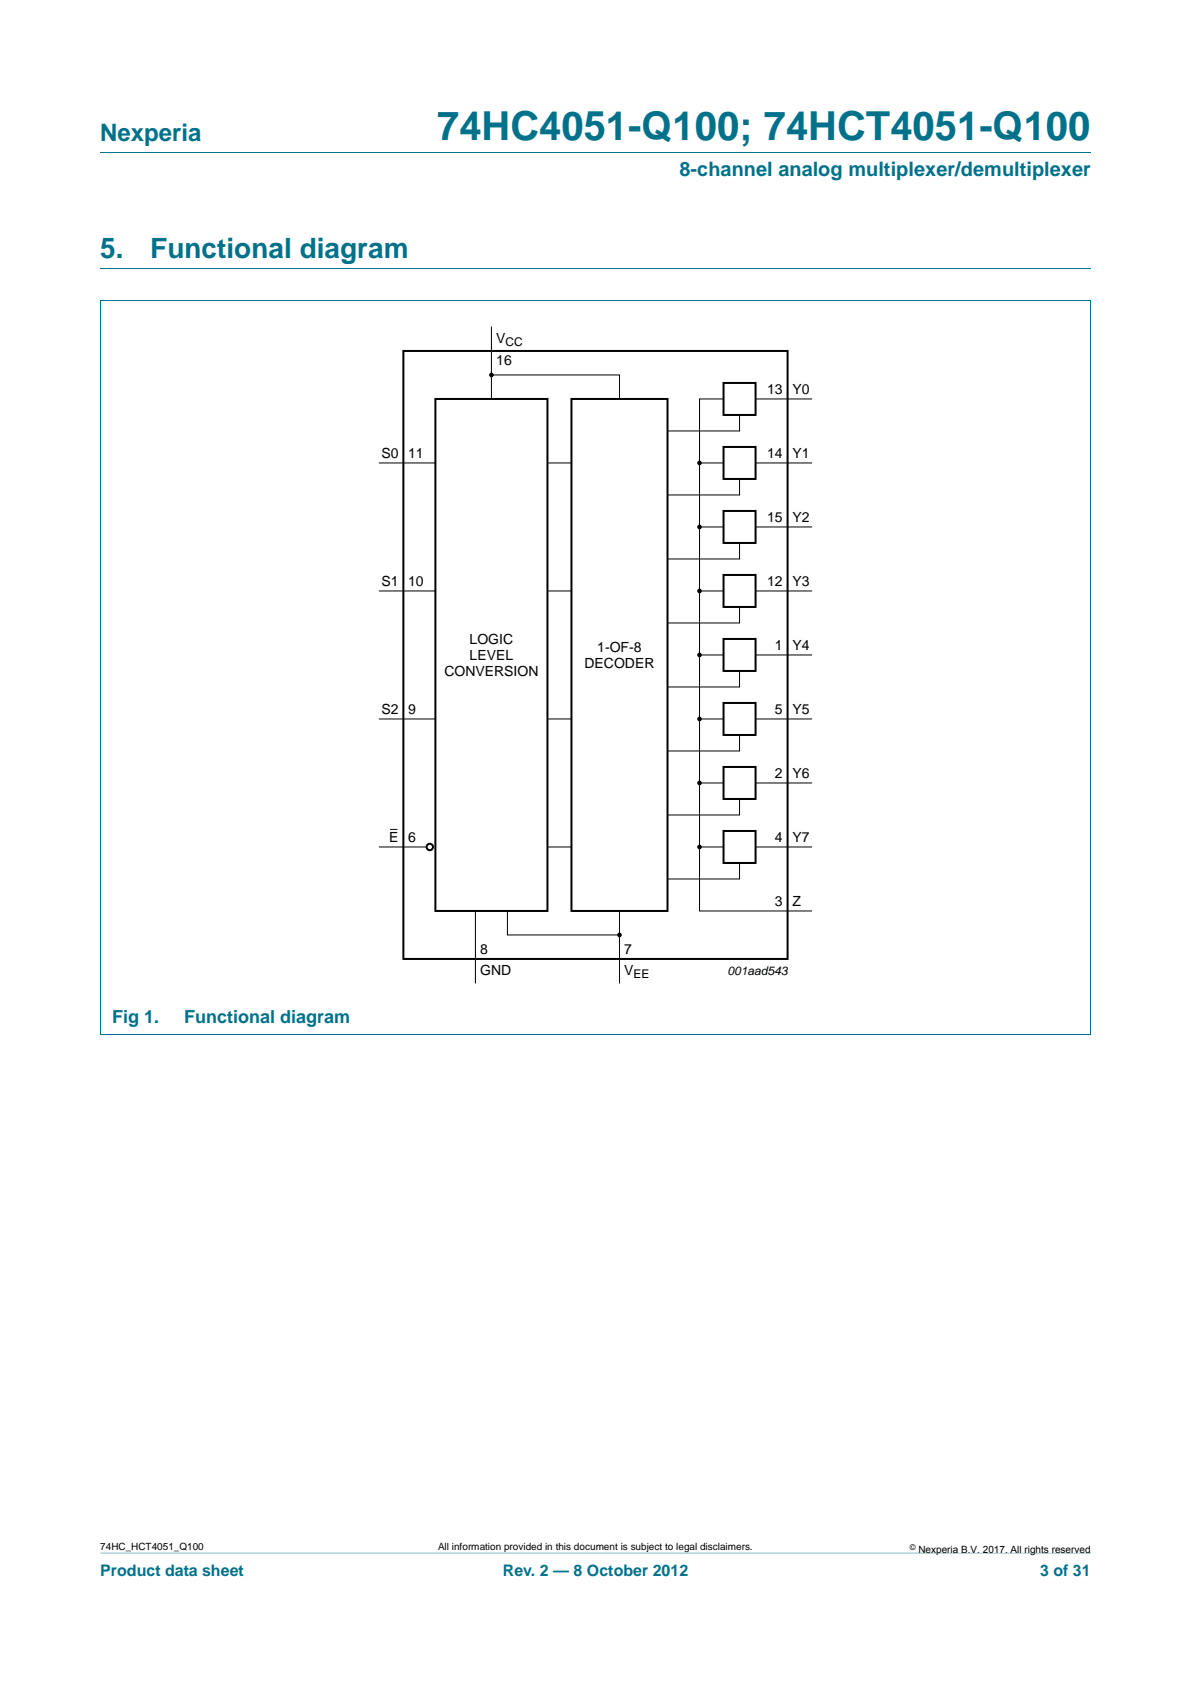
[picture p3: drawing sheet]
<svg xmlns="http://www.w3.org/2000/svg" width="210mm" height="297mm" viewBox="0 0 210 297" stroke-linecap="round" stroke-linejoin="round" font-family="sans-serif">
<path d="M17.7 273.9l174.6 .1z" fill="#00718a"/>
<path d="M17.7 27h174.6M17.6 53.1h174.7M17.7 47.4h174.6M17.7 53.1v129.4M192.3 53.1v129.4M17.6 182.6h174.7" fill="none" stroke="#00718a" stroke-width=".18"/>
<g fill="#000" stroke="#000" stroke-width=".25">
<circle cx="86.6" cy="66.1" r=".28"/>
<circle cx="123.3" cy="81.7" r=".28"/>
<circle cx="123.3" cy="92.9" r=".28"/>
<circle cx="123.3" cy="104.2" r=".28"/>
<circle cx="123.3" cy="115.5" r=".28"/>
<circle cx="123.3" cy="138.1" r=".28"/>
<circle cx="123.3" cy="126.8" r=".28"/>
<circle cx="123.3" cy="149.4" r=".28"/>
<circle cx="109.2" cy="164.9" r=".28"/>
</g>
<g fill="none" stroke="#000" stroke-width=".35">
<path d="M71.1 61.9h67.8v107.2h-67.8zM76.8 70.4h19.7v90.3h-19.7zM100.8 70.4h16.9v90.3h-16.9zM127.6 78.8h5.6v5.7h-5.6zM127.6 67.5h5.6v5.7h-5.6zM127.6 90.1h5.6v5.7h-5.6zM127.6 101.4h5.6v5.7h-5.6zM127.6 112.7h5.6v5.7h-5.6zM127.6 124h5.6v5.6h-5.6zM127.6 135.3h5.6v5.6h-5.6zM127.6 146.6h5.6v5.6h-5.6z"/>
<circle cx="75.8" cy="149.4" r=".56"/>
</g>
<g fill="none" stroke="#000" stroke-width=".18">
<path d="M86.6 57.7v12.7M86.6 66.1h22.6v4.3M127.6 70.4h-4.3v90.3h19.8M130.4 73.2v2.8h-12.7M133.2 70.4h9.9M66.9 81.7h9.9M96.5 81.7h4.3M123.3 81.7h4.3M123.3 93h4.3M130.4 84.5v2.8h-12.7M130.4 95.8v2.8h-12.7M133.2 81.7h9.9"/>
<path d="M133.2 93h9.9M66.9 104.2h9.9M96.5 104.2h4.3M123.3 104.2h4.3M123.3 115.5h4.3M130.4 107.1v2.8h-12.7M130.4 118.4v2.8h-12.7M133.2 104.2h9.9M133.2 115.5h9.9M66.9 126.8h9.9M96.5 126.8h4.3M123.3 126.8h4.3"/>
<path d="M123.3 138.1h4.3M130.4 129.6v2.9h-12.7M133.2 126.8h9.9M133.2 138.1h9.9M66.9 149.4h8.3M68.9 146.3h1.1M96.5 149.4h4.3M123.3 149.4h4.3M130.4 140.9v2.9h-12.7M130.4 152.2v2.8h-12.7M133.2 149.4h9.9M83.8 160.7v12.7"/>
<path d="M89.5 160.7v4.2h19.7M109.2 160.7v12.7"/>
</g>
<text font-size="7" fill="#00718a" x="77.1" y="24.6">74HC4051-Q100; 74HCT4051-Q100</text>
<g font-size="4.9" fill="#00718a">
<text x="17.7" y="45.4">5.</text>
<text x="26.5" y="45.4">Functional diagram</text>
</g>
<text font-size="4.2" fill="#00718a" x="17.7" y="24.9">Nexperia</text>
<text font-size="3.5" fill="#00718a" x="119.8" y="31.1">8-channel analog multiplexer/demultiplexer</text>
<g font-size="3.2" fill="#00718a">
<text x="19.8" y="180.4">Fig 1.</text>
<text x="32.5" y="180.4">Functional diagram</text>
</g>
<g font-size="2.8" fill="#00718a">
<text x="17.7" y="277.9">Product data sheet</text>
<text x="88.6" y="277.9">Rev. 2 — 8 October 2012</text>
<text x="183.4" y="277.9">3 of 31</text>
</g>
<g font-size="2.5">
<text x="87.5" y="64.4">16</text>
<text x="87.5" y="60.5">V</text>
<text x="135.3" y="69.5">13 Y0</text>
<text x="67.3" y="80.8">S0</text>
<text x="72" y="80.8">11</text>
<text x="135.3" y="80.8">14 Y1</text>
<text x="135.3" y="92.1">15 Y2</text>
<text x="67.3" y="103.4">S1</text>
<text x="72" y="103.4">10</text>
<text x="135.3" y="103.4">12 Y3</text>
<text x="82.8" y="113.6">LOGIC</text>
<text x="78.3" y="119.2">CONVERSION</text>
<text x="82.8" y="116.4">LEVEL</text>
<text x="103" y="117.8">DECODER</text>
<text x="105.3" y="115">1-OF-8</text>
<text x="136.6" y="114.7">1 Y4</text>
<text x="67.3" y="126">S2</text>
<text x="72" y="126">9</text>
<text x="136.6" y="126">5 Y5</text>
<text x="136.6" y="137.3">2 Y6</text>
<text x="68.6" y="148.6">E</text>
<text x="72" y="148.6">6</text>
<text x="136.6" y="148.6">4 Y7</text>
<text x="136.6" y="159.8">3 Z</text>
<text x="84.7" y="168.3">8</text>
<text x="84.7" y="172">GND</text>
<text x="110.1" y="168.3">7</text>
<text x="110.1" y="172">V</text>
</g>
<g font-size="2.1">
<text x="89.1" y="61">CC</text>
<text x="111.7" y="172.5">EE</text>
<text x="128.3" y="172">001aad543</text>
</g>
<g font-size="1.8">
<text x="17.7" y="273.3">74HC_HCT4051_Q100</text>
<text x="77.2" y="273.3">All information provided in this document is subject to legal disclaimers.</text>
<text x="161.9" y="273.9">Nexperia B.V. 2017. All rights reserved</text>
</g>
<text font-size="1.4" x="160.4" y="273.4">©</text>
</svg>
